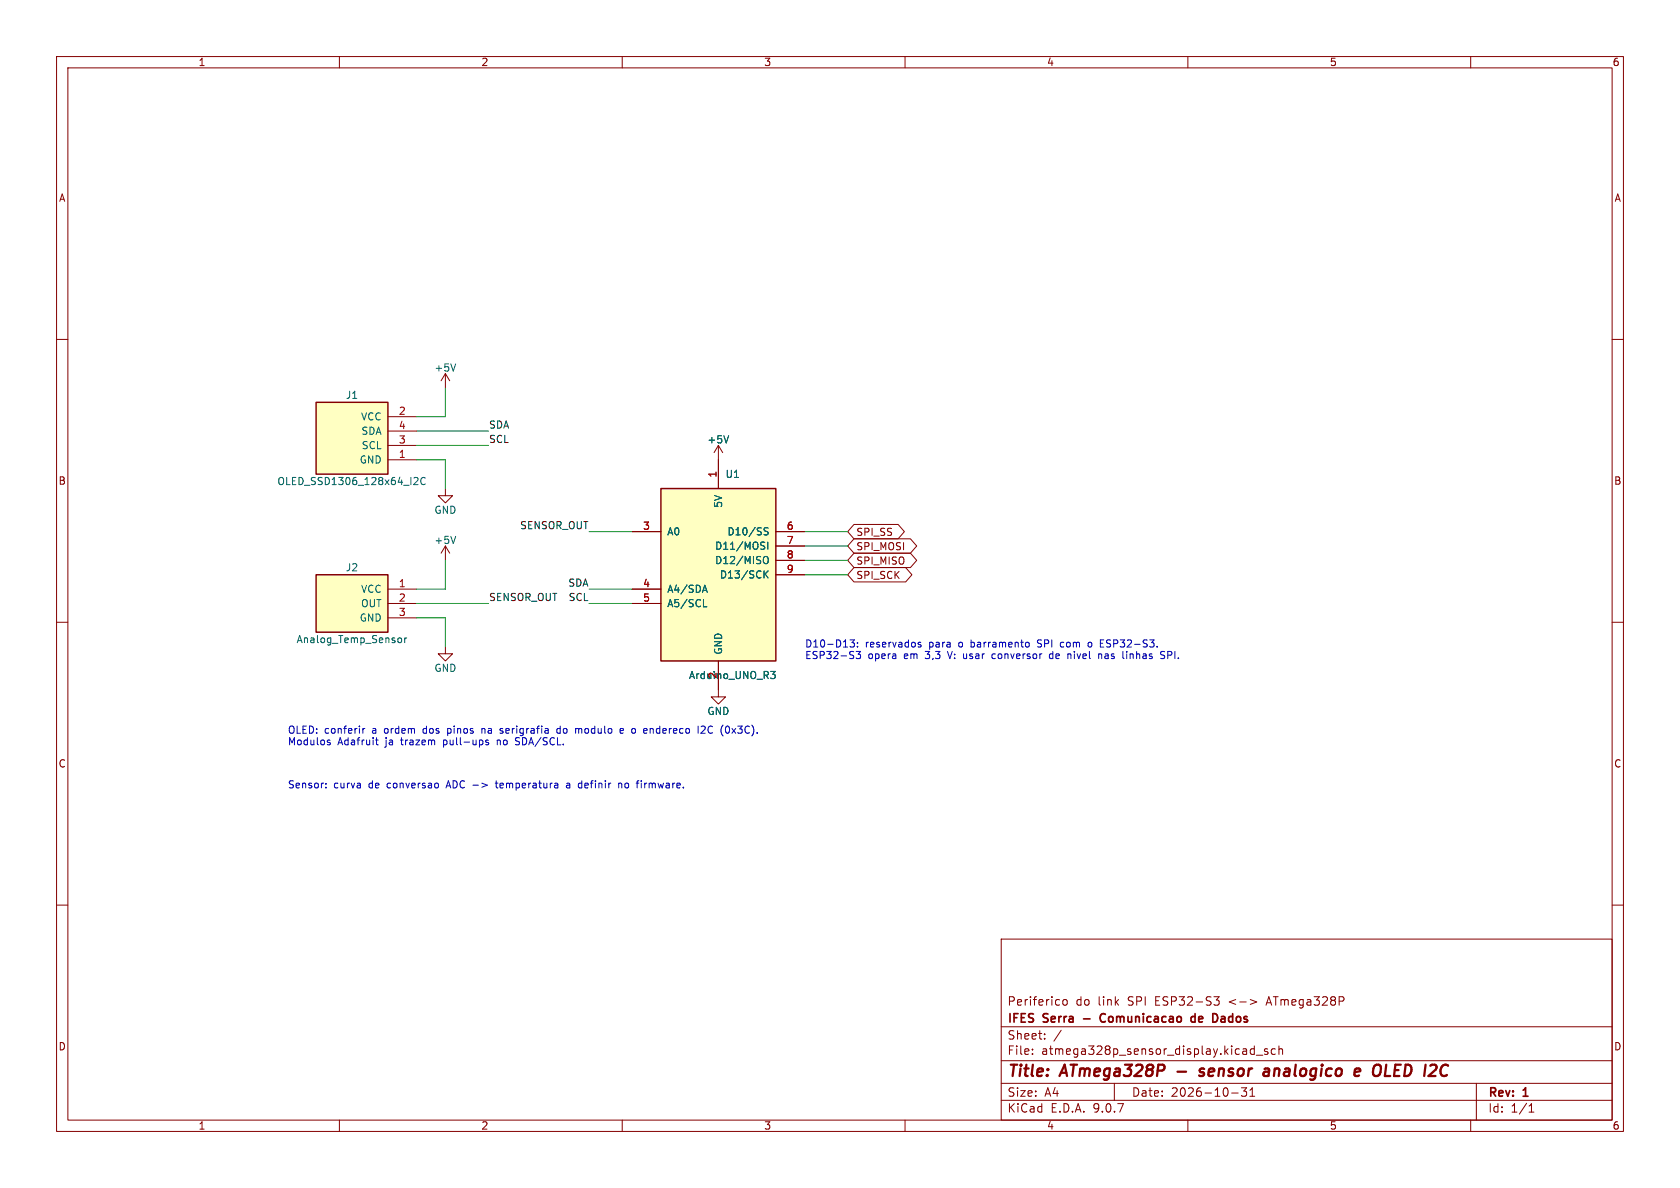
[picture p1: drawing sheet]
(kicad_sch
 (version 20250114)
 (generator "eeschema")
 (generator_version "9.0")
 (paper "A4")
 (title_block
  (title "ATmega328P - sensor analogico e OLED I2C")
  (date "2026-10-31")
  (rev "1")
  (company "IFES Serra - Comunicacao de Dados")
  (comment 1 "Periferico do link SPI ESP32-S3 <-> ATmega328P"))
 (lib_symbols
  (symbol "power:+5V"
   (power)
   (pin_names
    (offset 0)) (exclude_from_sim no) (in_bom yes) (on_board yes)
   (property "Reference" "#PWR" (at 0 -3.81 0) (effects (font (size 1.27 1.27)) (hide yes)))
   (property "Value" "+5V" (at 0 3.556 0) (effects (font (size 1.27 1.27))))
   (property "Footprint" "" (at 0 0 0) (effects (font (size 1.27 1.27)) (hide yes)))
   (property "Datasheet" "" (at 0 0 0) (effects (font (size 1.27 1.27)) (hide yes)))
   (property "Description" "Power symbol creates a global label with name \"+5V\"" (at 0 0 0) (effects (font (size 1.27 1.27)) (hide yes)))
   (symbol "+5V_0_1"
    (polyline (pts (xy -0.762 1.27) (xy 0 2.54)) (stroke (width 0) (type default)) (fill (type none)))
    (polyline (pts (xy 0 2.54) (xy 0.762 1.27)) (stroke (width 0) (type default)) (fill (type none)))
    (polyline (pts (xy 0 0) (xy 0 2.54)) (stroke (width 0) (type default)) (fill (type none))))
   (symbol "+5V_1_1"
    (pin power_in line (at 0 0 90) (length 0) (hide yes) (name "+5V" (effects (font (size 1.27 1.27)))) (number "1" (effects (font (size 1.27 1.27))))))
   (embedded_fonts no))
  (symbol "power:GND"
   (power)
   (pin_names
    (offset 0)) (exclude_from_sim no) (in_bom yes) (on_board yes)
   (property "Reference" "#PWR" (at 0 -6.35 0) (effects (font (size 1.27 1.27)) (hide yes)))
   (property "Value" "GND" (at 0 -3.81 0) (effects (font (size 1.27 1.27))))
   (property "Footprint" "" (at 0 0 0) (effects (font (size 1.27 1.27)) (hide yes)))
   (property "Datasheet" "" (at 0 0 0) (effects (font (size 1.27 1.27)) (hide yes)))
   (property "Description" "Power symbol creates a global label with name \"GND\"" (at 0 0 0) (effects (font (size 1.27 1.27)) (hide yes)))
   (symbol "GND_0_1"
    (polyline (pts (xy 0 0) (xy 0 -1.27) (xy 1.27 -1.27) (xy 0 -2.54) (xy -1.27 -1.27) (xy 0 -1.27)) (stroke (width 0) (type default)) (fill (type none))))
   (symbol "GND_1_1"
    (pin power_in line (at 0 0 270) (length 0) (hide yes) (name "GND" (effects (font (size 1.27 1.27)))) (number "1" (effects (font (size 1.27 1.27))))))
   (embedded_fonts no))
  (symbol "spi_esp32_atmega:Analog_Sensor_3pin"
   (pin_names
    (offset 1.016)) (exclude_from_sim no) (in_bom yes) (on_board yes)
   (property "Reference" "J" (at -1.27 6.35 0) (effects (font (size 1.27 1.27))))
   (property "Value" "Analog_Temp_Sensor" (at -1.27 -6.35 0) (effects (font (size 1.27 1.27))))
   (property "Footprint" "Connector_PinHeader_2.54mm:PinHeader_1x03_P2.54mm_Vertical" (at 0 0 0) (effects (font (size 1.27 1.27)) (hide yes)))
   (property "Datasheet" "" (at 0 0 0) (effects (font (size 1.27 1.27)) (hide yes)))
   (property "Description" "Analog temperature sensor connector (pin 1..3 = VCC OUT GND)" (at 0 0 0) (effects (font (size 1.27 1.27)) (hide yes)))
   (symbol "Analog_Sensor_3pin_1_1"
    (rectangle (start -7.62 5.08) (end 5.08 -5.08) (stroke (width 0.254) (type default)) (fill (type background)))
    (pin power_in line (at 10.16 2.54 180) (length 5.08) (name "VCC" (effects (font (size 1.27 1.27)))) (number "1" (effects (font (size 1.27 1.27)))))
    (pin output line (at 10.16 0 180) (length 5.08) (name "OUT" (effects (font (size 1.27 1.27)))) (number "2" (effects (font (size 1.27 1.27)))))
    (pin power_in line (at 10.16 -2.54 180) (length 5.08) (name "GND" (effects (font (size 1.27 1.27)))) (number "3" (effects (font (size 1.27 1.27))))))
   (embedded_fonts no))
  (symbol "spi_esp32_atmega:Arduino_UNO_R3_Subset"
   (pin_names
    (offset 1.016)) (exclude_from_sim no) (in_bom yes) (on_board yes)
   (property "Reference" "U" (at 0 21.59 0) (effects (font (size 1.27 1.27))))
   (property "Value" "Arduino_UNO_R3" (at 0 -21.59 0) (effects (font (size 1.27 1.27))))
   (property "Footprint" "Module:Arduino_UNO_R3" (at 0 0 0) (effects (font (size 1.27 1.27)) (hide yes)))
   (property "Datasheet" "" (at 0 0 0) (effects (font (size 1.27 1.27)) (hide yes)))
   (property "Description" "Arduino Uno R3 (ATmega328P) - only the pins used by this assembly" (at 0 0 0) (effects (font (size 1.27 1.27)) (hide yes)))
   (symbol "Arduino_UNO_R3_Subset_1_1"
    (rectangle (start -10.16 15.24) (end 10.16 -15.24) (stroke (width 0.254) (type default)) (fill (type background)))
    (pin input line (at -15.24 7.62 0) (length 5.08) (name "A0" (effects (font (size 1.27 1.27)))) (number "3" (effects (font (size 1.27 1.27)))))
    (pin bidirectional line (at -15.24 -2.54 0) (length 5.08) (name "A4/SDA" (effects (font (size 1.27 1.27)))) (number "4" (effects (font (size 1.27 1.27)))))
    (pin bidirectional line (at -15.24 -5.08 0) (length 5.08) (name "A5/SCL" (effects (font (size 1.27 1.27)))) (number "5" (effects (font (size 1.27 1.27)))))
    (pin power_out line (at 0 20.32 270) (length 5.08) (name "5V" (effects (font (size 1.27 1.27)))) (number "1" (effects (font (size 1.27 1.27)))))
    (pin power_out line (at 0 -20.32 90) (length 5.08) (name "GND" (effects (font (size 1.27 1.27)))) (number "2" (effects (font (size 1.27 1.27)))))
    (pin bidirectional line (at 15.24 7.62 180) (length 5.08) (name "D10/SS" (effects (font (size 1.27 1.27)))) (number "6" (effects (font (size 1.27 1.27)))))
    (pin bidirectional line (at 15.24 5.08 180) (length 5.08) (name "D11/MOSI" (effects (font (size 1.27 1.27)))) (number "7" (effects (font (size 1.27 1.27)))))
    (pin bidirectional line (at 15.24 2.54 180) (length 5.08) (name "D12/MISO" (effects (font (size 1.27 1.27)))) (number "8" (effects (font (size 1.27 1.27)))))
    (pin bidirectional line (at 15.24 0 180) (length 5.08) (name "D13/SCK" (effects (font (size 1.27 1.27)))) (number "9" (effects (font (size 1.27 1.27))))))
   (embedded_fonts no))
  (symbol "spi_esp32_atmega:OLED_SSD1306_I2C"
   (pin_names
    (offset 1.016)) (exclude_from_sim no) (in_bom yes) (on_board yes)
   (property "Reference" "J" (at -1.27 6.35 0) (effects (font (size 1.27 1.27))))
   (property "Value" "OLED_SSD1306_128x64_I2C" (at -1.27 -8.89 0) (effects (font (size 1.27 1.27))))
   (property "Footprint" "Connector_PinHeader_2.54mm:PinHeader_1x04_P2.54mm_Vertical" (at 0 0 0) (effects (font (size 1.27 1.27)) (hide yes)))
   (property "Datasheet" "" (at 0 0 0) (effects (font (size 1.27 1.27)) (hide yes)))
   (property "Description" "SSD1306 128x64 OLED module, I2C (pin 1..4 = GND VCC SCL SDA)" (at 0 0 0) (effects (font (size 1.27 1.27)) (hide yes)))
   (symbol "OLED_SSD1306_I2C_1_1"
    (rectangle (start -7.62 5.08) (end 5.08 -7.62) (stroke (width 0.254) (type default)) (fill (type background)))
    (pin power_in line (at 10.16 2.54 180) (length 5.08) (name "VCC" (effects (font (size 1.27 1.27)))) (number "2" (effects (font (size 1.27 1.27)))))
    (pin bidirectional line (at 10.16 0 180) (length 5.08) (name "SDA" (effects (font (size 1.27 1.27)))) (number "4" (effects (font (size 1.27 1.27)))))
    (pin input line (at 10.16 -2.54 180) (length 5.08) (name "SCL" (effects (font (size 1.27 1.27)))) (number "3" (effects (font (size 1.27 1.27)))))
    (pin power_in line (at 10.16 -5.08 180) (length 5.08) (name "GND" (effects (font (size 1.27 1.27)))) (number "1" (effects (font (size 1.27 1.27))))))
   (embedded_fonts no)))
 (text "Sensor: curva de conversao ADC -> temperatura a definir no firmware."
  (exclude_from_sim no)
  (at 50.8 139.7 0)
  (effects (font (size 1.27 1.27)) (justify left bottom)))
 (text "OLED: conferir a ordem dos pinos na serigrafia do modulo e o endereco I2C (0x3C).\nModulos Adafruit ja trazem pull-ups no SDA/SCL."
  (exclude_from_sim no)
  (at 50.8 132.08 0)
  (effects (font (size 1.27 1.27)) (justify left bottom)))
 (text "D10-D13: reservados para o barramento SPI com o ESP32-S3.\nESP32-S3 opera em 3,3 V: usar conversor de nivel nas linhas SPI."
  (exclude_from_sim no)
  (at 142.24 116.84 0)
  (effects (font (size 1.27 1.27)) (justify left bottom)))
 (wire
  (pts (xy 142.24 93.98) (xy 149.86 93.98))
  (stroke (width 0) (type default)))
 (wire
  (pts (xy 73.66 104.14) (xy 78.74 104.14))
  (stroke (width 0) (type default)))
 (wire
  (pts (xy 142.24 99.06) (xy 149.86 99.06))
  (stroke (width 0) (type default)))
 (wire
  (pts (xy 111.76 93.98) (xy 104.14 93.98))
  (stroke (width 0) (type default)))
 (wire
  (pts (xy 73.66 78.74) (xy 86.36 78.74))
  (stroke (width 0) (type default)))
 (wire
  (pts (xy 78.74 104.14) (xy 78.74 99.06))
  (stroke (width 0) (type default)))
 (wire
  (pts (xy 142.24 96.52) (xy 149.86 96.52))
  (stroke (width 0) (type default)))
 (wire
  (pts (xy 142.24 101.6) (xy 149.86 101.6))
  (stroke (width 0) (type default)))
 (wire
  (pts (xy 73.66 106.68) (xy 86.36 106.68))
  (stroke (width 0) (type default)))
 (wire
  (pts (xy 73.66 76.2) (xy 86.36 76.2))
  (stroke (width 0) (type default)))
 (wire
  (pts (xy 73.66 73.66) (xy 78.74 73.66))
  (stroke (width 0) (type default)))
 (wire
  (pts (xy 73.66 109.22) (xy 78.74 109.22))
  (stroke (width 0) (type default)))
 (wire
  (pts (xy 73.66 81.28) (xy 78.74 81.28))
  (stroke (width 0) (type default)))
 (wire
  (pts (xy 111.76 104.14) (xy 104.14 104.14))
  (stroke (width 0) (type default)))
 (wire
  (pts (xy 78.74 109.22) (xy 78.74 114.3))
  (stroke (width 0) (type default)))
 (wire
  (pts (xy 111.76 106.68) (xy 104.14 106.68))
  (stroke (width 0) (type default)))
 (wire
  (pts (xy 78.74 81.28) (xy 78.74 86.36))
  (stroke (width 0) (type default)))
 (wire
  (pts (xy 78.74 73.66) (xy 78.74 68.58))
  (stroke (width 0) (type default)))
 (label "SENSOR_OUT"
  (at 104.14 93.98 180)
  (effects (font (size 1.27 1.27)) (justify right bottom)))
 (label "SCL"
  (at 86.36 78.74 0)
  (effects (font (size 1.27 1.27)) (justify left bottom)))
 (label "SENSOR_OUT"
  (at 86.36 106.68 0)
  (effects (font (size 1.27 1.27)) (justify left bottom)))
 (label "SDA"
  (at 104.14 104.14 180)
  (effects (font (size 1.27 1.27)) (justify right bottom)))
 (label "SDA"
  (at 86.36 76.2 0)
  (effects (font (size 1.27 1.27)) (justify left bottom)))
 (label "SCL"
  (at 104.14 106.68 180)
  (effects (font (size 1.27 1.27)) (justify right bottom)))
 (global_label "SPI_SCK"
  (shape bidirectional)
  (at 149.86 101.6 0)
  (fields_autoplaced yes)
  (effects (font (size 1.27 1.27)) (justify left))
  (property "Intersheetrefs" "${INTERSHEET_REFS}" (at 149.86 101.6 0) (effects (font (size 1.27 1.27)) (justify left) (hide yes))))
 (global_label "SPI_MOSI"
  (shape bidirectional)
  (at 149.86 96.52 0)
  (fields_autoplaced yes)
  (effects (font (size 1.27 1.27)) (justify left))
  (property "Intersheetrefs" "${INTERSHEET_REFS}" (at 149.86 96.52 0) (effects (font (size 1.27 1.27)) (justify left) (hide yes))))
 (global_label "SPI_MISO"
  (shape bidirectional)
  (at 149.86 99.06 0)
  (fields_autoplaced yes)
  (effects (font (size 1.27 1.27)) (justify left))
  (property "Intersheetrefs" "${INTERSHEET_REFS}" (at 149.86 99.06 0) (effects (font (size 1.27 1.27)) (justify left) (hide yes))))
 (global_label "SPI_SS"
  (shape bidirectional)
  (at 149.86 93.98 0)
  (fields_autoplaced yes)
  (effects (font (size 1.27 1.27)) (justify left))
  (property "Intersheetrefs" "${INTERSHEET_REFS}" (at 149.86 93.98 0) (effects (font (size 1.27 1.27)) (justify left) (hide yes))))
 (symbol
  (lib_id "spi_esp32_atmega:Arduino_UNO_R3_Subset")
  (at 127 101.6 0)
  (unit 1)
  (exclude_from_sim no)
  (in_bom yes)
  (on_board yes)
  (dnp no)
  (property "Reference" "U1" (at 129.54 83.82 0) (effects (font (size 1.27 1.27))))
  (property "Value" "Arduino_UNO_R3" (at 129.54 119.38 0) (effects (font (size 1.27 1.27))))
  (property "Footprint" "Module:Arduino_UNO_R3" (at 127 101.6 0) (effects (font (size 1.27 1.27)) (hide yes)))
  (property "Datasheet" "" (at 127 101.6 0) (effects (font (size 1.27 1.27)) (hide yes)))
  (property "Description" "" (at 127 101.6 0) (effects (font (size 1.27 1.27)) (hide yes)))
  (pin "1")
  (pin "2")
  (pin "3")
  (pin "4")
  (pin "5")
  (pin "6")
  (pin "7")
  (pin "8")
  (pin "9"))
 (symbol
  (lib_id "power:+5V")
  (at 127 81.28 0)
  (unit 1)
  (exclude_from_sim no)
  (in_bom no)
  (on_board no)
  (dnp no)
  (property "Reference" "#PWR01" (at 127 81.28 0) (effects (font (size 1.27 1.27)) (hide yes)))
  (property "Value" "+5V" (at 127 77.72 0) (effects (font (size 1.27 1.27))))
  (property "Footprint" "" (at 127 81.28 0) (effects (font (size 1.27 1.27)) (hide yes)))
  (property "Datasheet" "" (at 127 81.28 0) (effects (font (size 1.27 1.27)) (hide yes)))
  (property "Description" "" (at 127 81.28 0) (effects (font (size 1.27 1.27)) (hide yes)))
  (pin "1"))
 (symbol
  (lib_id "power:+5V")
  (at 78.74 68.58 0)
  (unit 1)
  (exclude_from_sim no)
  (in_bom no)
  (on_board no)
  (dnp no)
  (property "Reference" "#PWR03" (at 78.74 68.58 0) (effects (font (size 1.27 1.27)) (hide yes)))
  (property "Value" "+5V" (at 78.74 65.02 0) (effects (font (size 1.27 1.27))))
  (property "Footprint" "" (at 78.74 68.58 0) (effects (font (size 1.27 1.27)) (hide yes)))
  (property "Datasheet" "" (at 78.74 68.58 0) (effects (font (size 1.27 1.27)) (hide yes)))
  (property "Description" "" (at 78.74 68.58 0) (effects (font (size 1.27 1.27)) (hide yes)))
  (pin "1"))
 (symbol
  (lib_id "spi_esp32_atmega:OLED_SSD1306_I2C")
  (at 63.5 76.2 0)
  (unit 1)
  (exclude_from_sim no)
  (in_bom yes)
  (on_board yes)
  (dnp no)
  (property "Reference" "J1" (at 62.23 69.85 0) (effects (font (size 1.27 1.27))))
  (property "Value" "OLED_SSD1306_128x64_I2C" (at 62.23 85.09 0) (effects (font (size 1.27 1.27))))
  (property "Footprint" "Connector_PinHeader_2.54mm:PinHeader_1x04_P2.54mm_Vertical" (at 63.5 76.2 0) (effects (font (size 1.27 1.27)) (hide yes)))
  (property "Datasheet" "" (at 63.5 76.2 0) (effects (font (size 1.27 1.27)) (hide yes)))
  (property "Description" "" (at 63.5 76.2 0) (effects (font (size 1.27 1.27)) (hide yes)))
  (pin "1")
  (pin "2")
  (pin "3")
  (pin "4"))
 (symbol
  (lib_id "power:GND")
  (at 78.74 114.3 0)
  (unit 1)
  (exclude_from_sim no)
  (in_bom no)
  (on_board no)
  (dnp no)
  (property "Reference" "#PWR06" (at 78.74 114.3 0) (effects (font (size 1.27 1.27)) (hide yes)))
  (property "Value" "GND" (at 78.74 118.11 0) (effects (font (size 1.27 1.27))))
  (property "Footprint" "" (at 78.74 114.3 0) (effects (font (size 1.27 1.27)) (hide yes)))
  (property "Datasheet" "" (at 78.74 114.3 0) (effects (font (size 1.27 1.27)) (hide yes)))
  (property "Description" "" (at 78.74 114.3 0) (effects (font (size 1.27 1.27)) (hide yes)))
  (pin "1"))
 (symbol
  (lib_id "power:GND")
  (at 127 121.92 0)
  (unit 1)
  (exclude_from_sim no)
  (in_bom no)
  (on_board no)
  (dnp no)
  (property "Reference" "#PWR02" (at 127 121.92 0) (effects (font (size 1.27 1.27)) (hide yes)))
  (property "Value" "GND" (at 127 125.73 0) (effects (font (size 1.27 1.27))))
  (property "Footprint" "" (at 127 121.92 0) (effects (font (size 1.27 1.27)) (hide yes)))
  (property "Datasheet" "" (at 127 121.92 0) (effects (font (size 1.27 1.27)) (hide yes)))
  (property "Description" "" (at 127 121.92 0) (effects (font (size 1.27 1.27)) (hide yes)))
  (pin "1"))
 (symbol
  (lib_id "spi_esp32_atmega:Analog_Sensor_3pin")
  (at 63.5 106.68 0)
  (unit 1)
  (exclude_from_sim no)
  (in_bom yes)
  (on_board yes)
  (dnp no)
  (property "Reference" "J2" (at 62.23 100.33 0) (effects (font (size 1.27 1.27))))
  (property "Value" "Analog_Temp_Sensor" (at 62.23 113.03 0) (effects (font (size 1.27 1.27))))
  (property "Footprint" "Connector_PinHeader_2.54mm:PinHeader_1x03_P2.54mm_Vertical" (at 63.5 106.68 0) (effects (font (size 1.27 1.27)) (hide yes)))
  (property "Datasheet" "" (at 63.5 106.68 0) (effects (font (size 1.27 1.27)) (hide yes)))
  (property "Description" "" (at 63.5 106.68 0) (effects (font (size 1.27 1.27)) (hide yes)))
  (pin "1")
  (pin "2")
  (pin "3"))
 (symbol
  (lib_id "power:GND")
  (at 78.74 86.36 0)
  (unit 1)
  (exclude_from_sim no)
  (in_bom no)
  (on_board no)
  (dnp no)
  (property "Reference" "#PWR04" (at 78.74 86.36 0) (effects (font (size 1.27 1.27)) (hide yes)))
  (property "Value" "GND" (at 78.74 90.17 0) (effects (font (size 1.27 1.27))))
  (property "Footprint" "" (at 78.74 86.36 0) (effects (font (size 1.27 1.27)) (hide yes)))
  (property "Datasheet" "" (at 78.74 86.36 0) (effects (font (size 1.27 1.27)) (hide yes)))
  (property "Description" "" (at 78.74 86.36 0) (effects (font (size 1.27 1.27)) (hide yes)))
  (pin "1"))
 (symbol
  (lib_id "power:+5V")
  (at 78.74 99.06 0)
  (unit 1)
  (exclude_from_sim no)
  (in_bom no)
  (on_board no)
  (dnp no)
  (property "Reference" "#PWR05" (at 78.74 99.06 0) (effects (font (size 1.27 1.27)) (hide yes)))
  (property "Value" "+5V" (at 78.74 95.5 0) (effects (font (size 1.27 1.27))))
  (property "Footprint" "" (at 78.74 99.06 0) (effects (font (size 1.27 1.27)) (hide yes)))
  (property "Datasheet" "" (at 78.74 99.06 0) (effects (font (size 1.27 1.27)) (hide yes)))
  (property "Description" "" (at 78.74 99.06 0) (effects (font (size 1.27 1.27)) (hide yes)))
  (pin "1"))
 (sheet_instances
  (path ""
   (page "1")))
 (embedded_fonts no))
